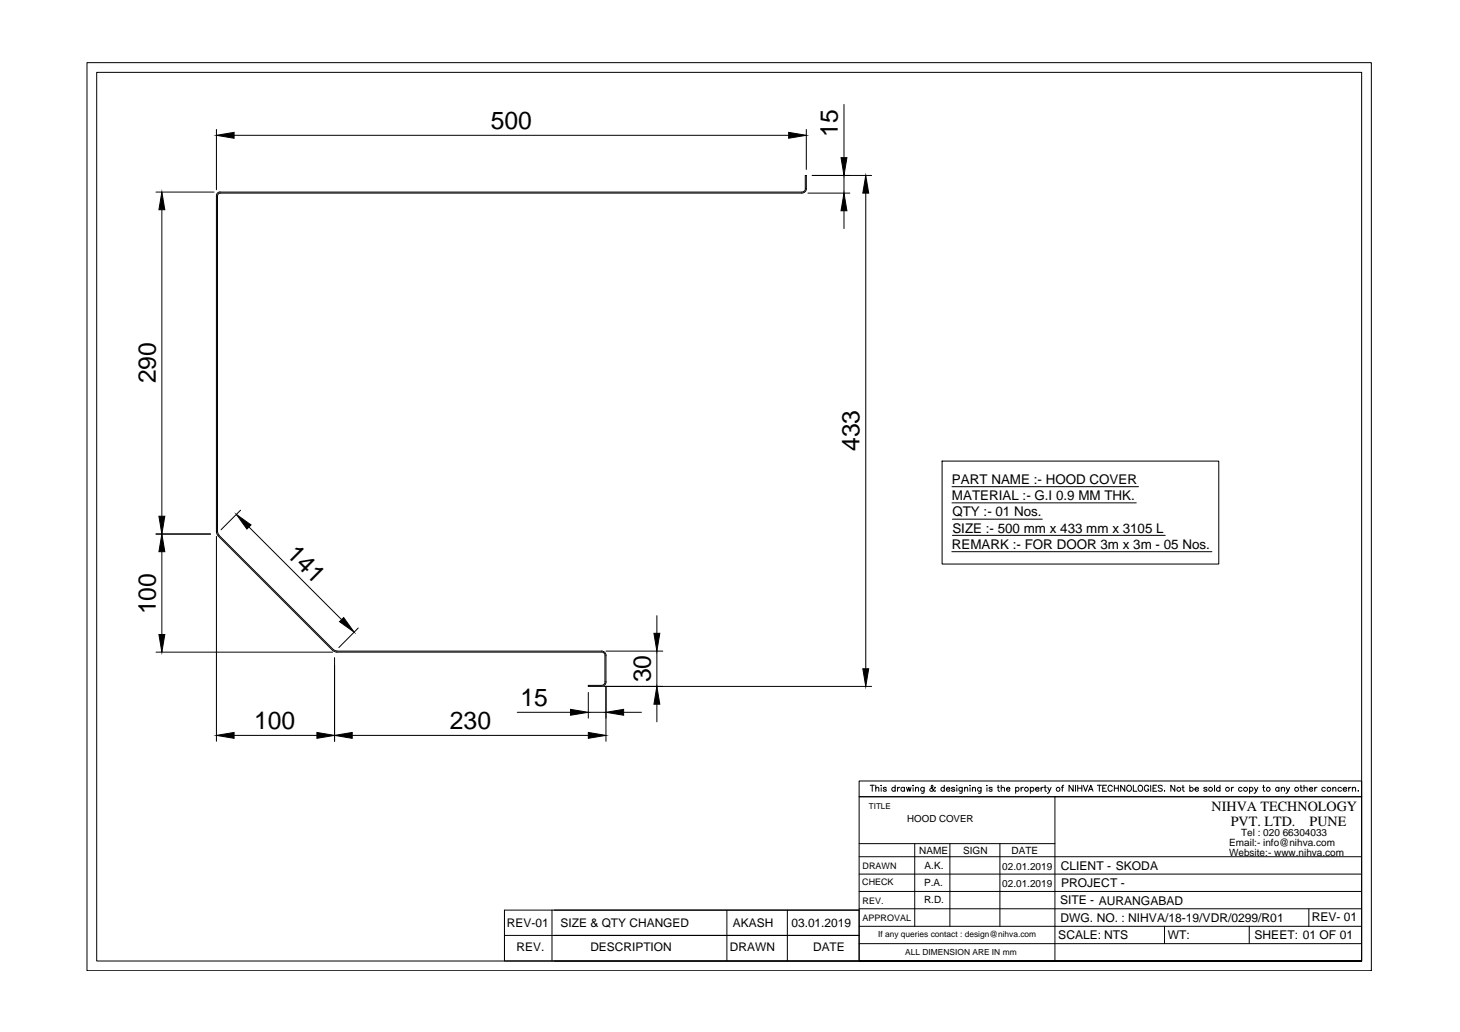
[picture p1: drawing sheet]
<svg xmlns="http://www.w3.org/2000/svg" width="420mm" height="297mm" viewBox="0 0 420 297" stroke-linecap="round" stroke-linejoin="round" font-family="sans-serif">
<!-- layer: 0 -->
<g fill="none" stroke="#000" stroke-width=".29">
<path d="M25 18h369.6v261.4h-369.6zM62.3 37.3v17.3M67.4 38.9h159.6M232 37.3v11.5M242.9 30.1v15.3M44.9 55.3h16.7M62.3 56.3v96.7l.5 1.2 32.9 33 .9 .5h76.5M62.6 56.3v96.7l.4 1M231.7 54.3v-3.8h.3v3.8M231.8 54.3l-.2 .6-.8 .4h-167.5l-.6 .1-.4 .9M232.1 54.3a1.33 1.33 0 0 1-1.4 1.3h-167.4l-.5 .2-.2 .5M232.5 55.6h12.1"/>
<path d="M233.7 50.5h17.1M242.9 50.5v5.1M249.1 55.6v136.9M46.6 60.4v88.2M242.9 60.7v5.1M271.1 132.7h79.6v29.6h-79.6zM44.9 153.7h15.7M46.6 158.8v23.8M62.3 154.4v59M63 154.1l33 32.9 1 .4M69.2 146.9l-5.6 5.6M71.6 151.7l26.7 26.7"/>
<path d="M273.9 158.8h74.9M274 140.1h53.6M274 144.7h53M274.1 149.4h25.8M274.1 154.1h61.2M189 177.2v5.1M44.9 187.7h50.8M96.3 189.3v24.1M97 187.4h76.1M103.1 180.8l-5.6 5.6M169.3 199.3v7.4M173.1 187.4a1.27 1.27 0 0 1 1.3 1.3v7.5a1.33 1.33 0 0 1-1.3 1.4h-3.8v-.3h3.8l.6-.2 .4-.5v-7.9l-.4-.8-.6-.2"/>
<path d="M173.7 197.6h77.1M174.4 187.4h16.3M174.4 197.5v15.9M189 187.4v10.2M67.4 211.7h23.8M101.4 211.7h67.9M148.9 205h15.3M169.3 205h5.1M179.5 205h5.1M189 202.7v5.1M247.2 224.8h144.7v4.5h-144.7zM250.4 226h1.2"/>
<path d="M251 226v1.8M252 226.9l.4-.3 .4 .1 .1 1.1M252 226v1.8M253.6 226v.2zM253.6 226.7v1.1M255.1 226.9l-.4-.3-.5 .3 .8 .4v.4l-.5 .1-.3-.3M257.6 226.9a.54 .54 0 0 0-.8-.1 .54 .54 0 0 0 0 .8 .54 .54 0 0 0 .8-.1M257.6 226v1.8M258.3 226.6v1.2M259 226.6l-.5 .1-.2 .4M260.3 226.9a.56 .56 0 0 0-.9-.1 .56 .56 0 0 0 0 .8 .56 .56 0 0 0 .9-.1M260.3 226.6v1.2"/>
<path d="M260.9 226.6l.3 1.2 .3-1.2 .3 1.2 .4-1.2M262.7 226.1h.2zM262.8 226.7v1.1M263.5 226.9l.3-.3 .5 .1v1.1M263.5 226.6v1.2M266 226.6l-.1 1.6-.7 .1M266 226.9a.56 .56 0 0 0-.9-.1 .56 .56 0 0 0 0 .8 .56 .56 0 0 0 .9-.1M269.2 226.8l-.2-.2a1.01 1.01 0 0 1-1.4 1v-.5l.9-.7-.3-.4-.2 .3 .1 .4 .7 1 .3 .1 .1-.2M271.8 226.9a.54 .54 0 0 0-.8-.1 .54 .54 0 0 0 0 .8 .54 .54 0 0 0 .8-.1M271.8 226v1.8M272.3 227.1h1.1a.55 .55 0 0 0-.8-.4 .55 .55 0 0 0-.2 .9 .55 .55 0 0 0 .8 .1l.2-.2M274.8 226.9l-.4-.3-.6 .3 .9 .4v.4l-.5 .1-.4-.3"/>
<path d="M275.4 226v.2zM275.4 226.7v1.1M276.9 226.6l-.1 1.6-.6 .1M276.9 226.9a.54 .54 0 0 0-.8-.1 .54 .54 0 0 0 0 .8 .54 .54 0 0 0 .8-.1M277.6 226.9l.4-.3 .4 .1 .1 1.1M277.6 226.6v1.2M279.2 226v.2zM279.2 226.7v1.1M279.8 226.9l.5-.3 .3 .1 .1 1.1M279.8 226.6v1.2M282.3 226.6v1.6l-.7 .1M282.3 226.9a.56 .56 0 0 0-.8-.1 .56 .56 0 0 0 0 .8 .56 .56 0 0 0 .8-.1"/>
<path d="M283.9 226.1h.2zM284 226.7v1.1M285.5 226.9l-.3-.3-.6 .3 .9 .4v.4l-.5 .1-.4-.3M287 226.6h.6M287.2 226v1.4l.1 .3 .4 .1M288.1 226.9l.5-.3 .4 .1 .1 1.1M288.1 226v1.8M289.7 227.1h.9a.52 .52 0 0 0-.7-.4 .52 .52 0 0 0-.2 .8l.4 .3 .5-.3M292.3 226.9a.54 .54 0 0 1 .8-.1 .54 .54 0 0 1 0 .8 .54 .54 0 0 1-.8-.1M292.3 226.6v1.7M293.8 226.6v1.2M294.5 226.6l-.4 .1-.3 .4"/>
<path d="M296.5 226.9a.56 .56 0 0 1 .8-.1 .56 .56 0 0 1 0 .8 .56 .56 0 0 1-.8-.1M296.5 226.6v1.7M298 227.1h1a.55 .55 0 0 0-.7-.4 .55 .55 0 0 0-.3 .9 .55 .55 0 0 0 .8 .1l.2-.2M299.6 226.6v1.2M300.2 226.6l-.3 .1-.3 .4M300.5 226.6h.6M300.8 226v1.4v.3l.4 .1M301.5 226.6l.5 1.2 .5-1.2M302 227.8l-.6 .5M303.6 229.3v47.3M305.4 226.6h.6M306.1 226l-.3 .1-.1 .3v1.4"/>
<path d="M308.8 226v1.8l-1.1-1.8v1.8M309.5 226v1.8M310.1 226v1.8M310.1 226.9h1.2M311.3 226v1.8M311.8 226l.6 1.8 .7-1.8M313.2 227.8l.7-1.8 .7 1.8M313.5 227.2h.8M315.8 226h1.2M316.4 226v1.8M317.3 226.9h.7M318.4 226h-1.1v1.8h1.1"/>
<path d="M320.1 226.4a.63 .63 0 0 0-.7-.4 .63 .63 0 0 0-.5 .7v.4a.64 .64 0 0 0 .5 .7 .64 .64 0 0 0 .7-.4M320.7 226.9h1.1M320.7 226v1.8M321.8 226v1.8M323.7 226v1.8l-1.2-1.8v1.8M326.2 226v1.8h1M327.7 226.3l.1-.2a.81 .81 0 0 1 1 .8 .81 .81 0 0 1-1 .8l-.3-.6zM330.6 226.4a.63 .63 0 0 0-.8-.4 .63 .63 0 0 0-.5 .7v.4a.61 .61 0 0 0 .6 .7 .61 .61 0 0 0 .7-.7h-.4M331.1 226v1.8M331.8 226.9h.7M332.9 226h-1.1v1.8h1.1M334.5 226.3l-.4-.3-.8 .3 .2 .4 1 .6-.4 .5-.8-.3"/>
<path d="M335.1 227.6v.2zM338.1 226v1.8l-1.2-1.8v1.8M340.2 226.6h.6M340.4 226v1.4l.1 .3 .3 .1M342.4 226.9a.54 .54 0 0 1 .8-.1 .54 .54 0 0 1 0 .8 .54 .54 0 0 1-.8-.1M342.4 226v1.8M343.9 227.1h1a.55 .55 0 0 0-.8-.4 .55 .55 0 0 0-.2 .9 .55 .55 0 0 0 .8 .1l.2-.2M347.4 226.9l-.4-.3-.5 .1v.3l.8 .3 .1 .2-.4 .3-.6-.3M349.5 226v1.8M351.1 226.9a.56 .56 0 0 0-.8-.1 .56 .56 0 0 0 0 .8 .56 .56 0 0 0 .8-.1M351.1 226v1.8M354.4 226.6v1.2"/>
<path d="M355 226.6l-.4 .1-.2 .4M357.4 226.9a.56 .56 0 0 0-.8-.1 .56 .56 0 0 0 0 .8 .56 .56 0 0 0 .8-.1M359.6 226.9a.54 .54 0 0 1 .8-.1 .54 .54 0 0 1 0 .8 .54 .54 0 0 1-.8-.1M359.6 226.6v1.7M361 226.6l.5 1.2 .5-1.2M361.5 227.8l-.6 .5M363.4 226.6h.6M363.6 226v1.4l.1 .3 .3 .1M368.1 226.9a.54 .54 0 0 0-.8-.1 .54 .54 0 0 0 0 .8 .54 .54 0 0 0 .8-.1M368.1 226.6v1.2M368.7 226.9l.5-.3 .4 .1 .1 1.1M368.7 226.6v1.2"/>
<path d="M370.1 226.6l.5 1.2 .6-1.2M370.6 227.8l-.6 .5M374.1 226.6h.6M374.4 226v1.4l.1 .3 .3 .1M375.3 226.9l.4-.3 .4 .1 .1 1.1M375.3 226v1.8M376.8 227.1h1a.51 .51 0 0 0-.6-.5 .51 .51 0 0 0-.4 .7l.4 .5 .6-.3M378.3 226.6v1.2M379 226.6l-.4 .1-.3 .4M381.4 226.9a.56 .56 0 0 0-.8-.1 .56 .56 0 0 0 0 .8 .56 .56 0 0 0 .8-.1M383.6 226.9l.4-.3 .4 .1v1.1M383.6 226.6v1.2"/>
<path d="M386.1 226.9a.56 .56 0 0 0-.9-.1 .56 .56 0 0 0 0 .8 .56 .56 0 0 0 .9-.1M386.5 227.1h1a.55 .55 0 0 0-.7-.4 .55 .55 0 0 0-.3 .9 .55 .55 0 0 0 .9 .1l.1-.2M388.1 226.6v1.2M388.8 226.6l-.4 .1-.3 .4M389.2 226.9l.4-.3 .4 .1 .1 1.1M389.2 226.6v1.2M390.8 227.7h.2zM391.9 229.3v47.3v-255.8h-364.1v255.8h364.1h-144.7M391.9 229.3h-144.7v47.3M247.2 246.6h144.7M247.2 242.8h56.4M247.2 256.6h144.7"/>
<path d="M247.2 251.6h144.7M263.2 242.8v23.8M273.4 242.8v23.8M287.8 242.8v23.8M145.2 269.2h102M158.8 261.9v14.7M159.5 276.6h87.7M209.2 262v14.6M226.6 262v14.6M247.2 262h-102v14.6h102M247.2 261.6h144.7M247.2 271.6h144.7"/>
<path d="M247.2 266.6h144.7M335.1 266.6v5M359.5 266.6v5M376.7 261.6v5"/>
<circle cx="295.4" cy="227.2" r=".56"/>
<circle cx="304.5" cy="227.2" r=".56"/>
<circle cx="324.9" cy="226.8" r=".81"/>
<circle cx="339.2" cy="227.2" r=".57"/>
<circle cx="348.4" cy="227.2" r=".57"/>
<circle cx="353.2" cy="227.2" r=".57"/>
<circle cx="358.5" cy="227.2" r=".57"/>
<circle cx="365" cy="227.2" r=".56"/>
<circle cx="373.1" cy="227.2" r=".57"/>
<circle cx="382.4" cy="227.2" r=".56"/>
</g>
<g fill="#000" stroke="#000" stroke-width=".29">
<path d="M62.3 38.9l5.1-.8v1.7zM227 38.1l5 .8-5 .9zM242 45.4h1.7l-.8 5.1zM249.1 50.5l.9 5.1h-1.7zM46.6 55.3l.8 5.1h-1.7zM242.9 55.6l.8 5.1h-1.7zM45.7 148.6h1.7l-.8 5.1zM46.6 153.7l.8 5.1h-1.7zM68 148.1l4.2 3-1.2 1.2zM97.7 178.9l1.2-1.1 3 4.1zM45.7 182.6h1.7l-.8 5.1zM188.2 182.3h1.7l-.9 5.1z"/>
<path d="M248.3 192.5h1.7l-.9 5.1zM62.3 211.7l5.1-.9v1.7zM91.2 210.8l5.1 .9-5.1 .8zM96.3 211.7l5.1-.9v1.7zM164.2 204.2l5.1 .8-5.1 .9zM169.3 210.8l5.1 .9-5.1 .8zM174.4 205l5.1-.8v1.7zM189 197.6l.9 5.1h-1.7z"/>
</g>
<g font-size="7.1">
<text x="141.2" y="37.2">500</text>
<text x="241.1" y="39.4" transform="rotate(-90 241.1 39.4)">15</text>
<text x="44.8" y="110.4" transform="rotate(-90 44.8 110.4)">290</text>
<text x="247.4" y="129.8" transform="rotate(-90 247.4 129.8)">433</text>
<text x="82.2" y="159.8" transform="rotate(45 82.2 159.8)">141</text>
<text x="44.8" y="176.9" transform="rotate(-90 44.8 176.9)">100</text>
<text x="187.3" y="196.4" transform="rotate(-90 187.3 196.4)">30</text>
<text x="149.8" y="203.2">15</text>
<text x="73.1" y="209.9">100</text>
<text x="129.5" y="209.8">230</text>
</g>
<g font-size="4.1">
<text x="348.7" y="233.6">NIHVA TECHNOLOGY</text>
<text x="354.2" y="237.8">PVT. LTD.</text>
<text x="376.9" y="237.8">PUNE</text>
</g>
<g font-size="3.9">
<text x="274" y="139.2">PART NAME :- HOOD COVER</text>
<text x="274" y="143.9">MATERIAL :- G.I 0.9 MM THK.</text>
<text x="274.1" y="148.6">QTY :- 01 Nos.</text>
<text x="274.1" y="153.3">SIZE :- 500 mm x 433 mm x 3105 L</text>
<text x="273.9" y="157.9">REMARK :- FOR DOOR 3m x 3m - 05 Nos.</text>
</g>
<g font-size="3.5">
<text x="305.3" y="250.4">CLIENT - SKODA</text>
<text x="305.4" y="255.3">PROJECT -</text>
<text x="305.1" y="260.3">SITE - AURANGABAD</text>
<text x="305.2" y="265.3">DWG. NO. : NIHVA/18-19/VDR/0299/R01</text>
<text x="377.5" y="265.1">REV- 01</text>
<text x="304.6" y="270.3">SCALE: NTS</text>
<text x="336.1" y="270.3">WT:</text>
<text x="361" y="270.3">SHEET: 01 OF 01</text>
</g>
<g font-size="3.4">
<text x="145.9" y="266.7">REV-01</text>
<text x="161.3" y="266.7">SIZE &amp; QTY CHANGED</text>
<text x="210.9" y="266.7">AKASH</text>
<text x="227.8" y="266.7">03.01.2019</text>
<text x="148.6" y="273.8">REV.</text>
<text x="169.9" y="273.9">DESCRIPTION</text>
<text x="210.1" y="273.7">DRAWN</text>
<text x="234" y="273.7">DATE</text>
</g>
<g font-size="2.9">
<text x="264.6" y="245.7">NAME</text>
<text x="277.2" y="245.9">SIGN</text>
<text x="291.1" y="245.8">DATE</text>
<text x="353.8" y="243.5">Email:- info@nihva.com</text>
<text x="357.1" y="240.7">Tel : 020 66304033</text>
<text x="266.1" y="250">A.K.</text>
<text x="288.4" y="250.3">02.01.2019</text>
<text x="353.7" y="246.3">Website:- www.nihva.com</text>
<text x="265.9" y="255">P.A.</text>
<text x="288.4" y="255.3">02.01.2019</text>
<text x="265.9" y="260">R.D.</text>
</g>
<text font-size="2.8" x="261.1" y="236.7">HOOD COVER</text>
<g font-size="2.6">
<text x="248.3" y="250.2">DRAWN</text>
<text x="248.1" y="254.6">CHECK</text>
<text x="248.3" y="260.2">REV.</text>
<text x="248.3" y="265.2">APPROVAL</text>
</g>
<g font-size="2.4">
<text x="252.7" y="269.8">If any queries contact : design@nihva.com</text>
<text x="260.5" y="274.9">ALL DIMENSION ARE IN mm</text>
</g>
<text font-size="2.3" x="250" y="232.8">TITLE</text>
</svg>
